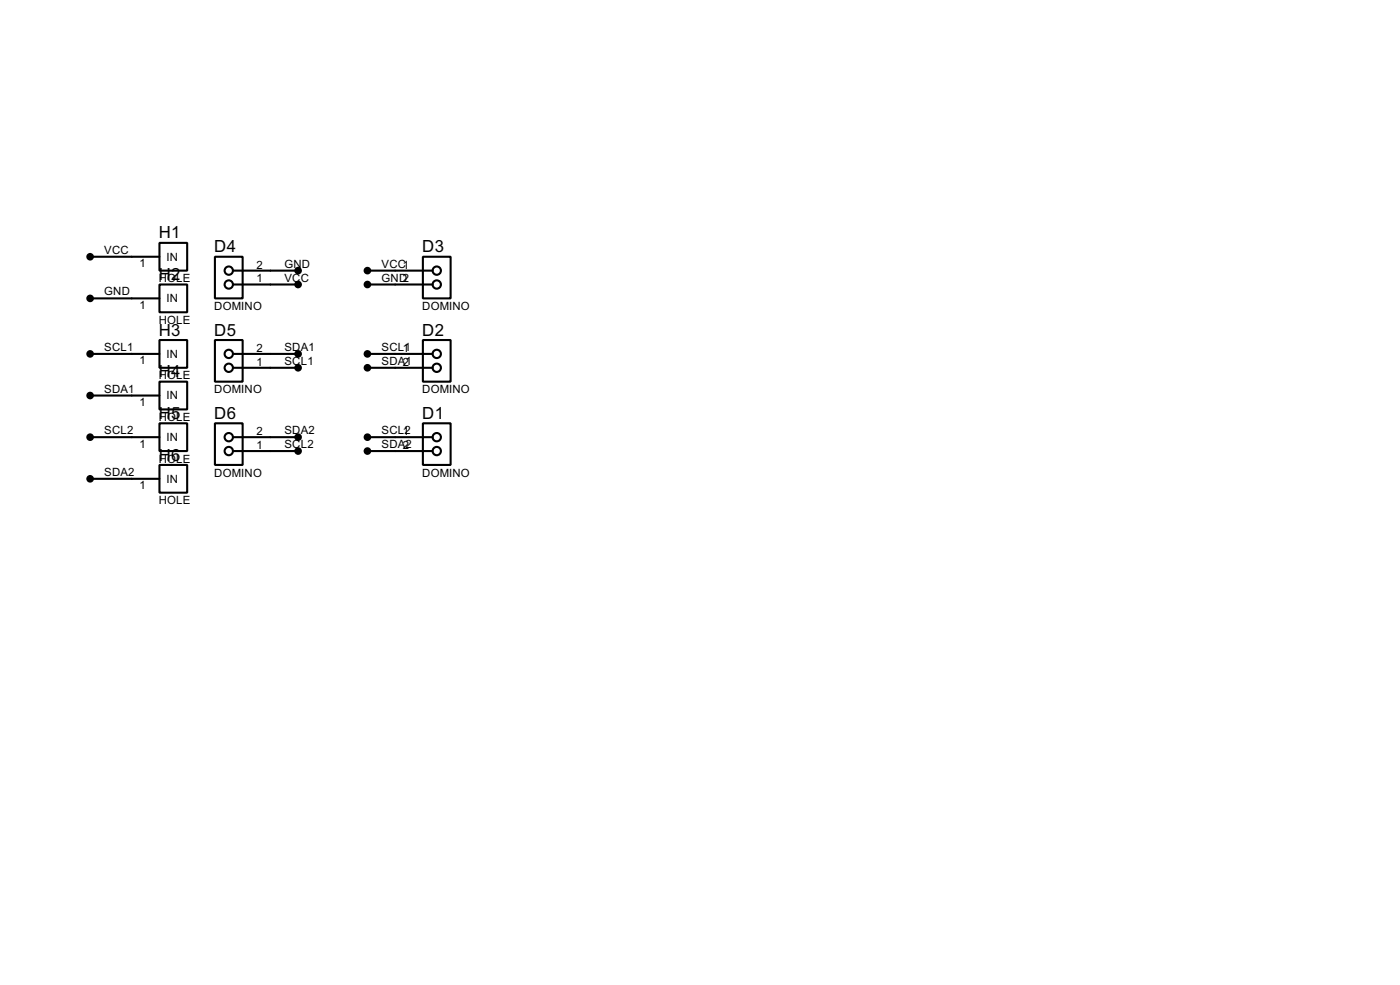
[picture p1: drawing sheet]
<svg xmlns="http://www.w3.org/2000/svg" width="256mm" height="180mm" viewBox="0 0 256 180" stroke-linecap="round" stroke-linejoin="round" font-family="sans-serif">
<g fill="none" stroke="#000" stroke-width=".38">
<path d="M16.5 47h12.7M16.5 54.6h12.7M29.2 44.4h5.1v5.1h-5.1zM29.2 52.1h5.1v5h-5.1zM39.4 47h5v7.6h-5zM42.7 52.1h11.9M42.7 49.5h11.9M67.3 52.1h11.9M67.3 49.5h11.9M77.5 47h5v7.6h-5zM16.5 64.8h12.7M16.5 72.4h12.7"/>
<path d="M29.2 62.2h5.1v5.1h-5.1zM29.2 69.8h5.1v5.1h-5.1zM29.2 77.5h5.1v5h-5.1zM39.4 62.2h5v7.6h-5zM39.4 77.5h5v7.6h-5zM42.7 64.8h11.9M42.7 67.3h11.9M67.3 64.8h11.9M67.3 67.3h11.9M77.5 77.5h5v7.6h-5zM77.5 62.2h5v7.6h-5zM16.5 80h12.7"/>
<path d="M16.5 87.6h12.7M29.2 85.1h5.1v5.1h-5.1zM42.7 80h11.9M42.7 82.5h11.9M67.3 80h11.9M67.3 82.5h11.9"/>
<circle cx="41.9" cy="52.1" r=".76"/>
<circle cx="41.9" cy="49.5" r=".76"/>
<circle cx="80" cy="52.1" r=".76"/>
<circle cx="80" cy="49.5" r=".76"/>
<circle cx="41.9" cy="67.3" r=".76"/>
<circle cx="41.9" cy="64.8" r=".76"/>
<circle cx="80" cy="67.3" r=".76"/>
<circle cx="80" cy="64.8" r=".76"/>
<circle cx="41.9" cy="82.6" r=".76"/>
<circle cx="41.9" cy="80" r=".76"/>
<circle cx="80" cy="80" r=".76"/>
<circle cx="80" cy="82.6" r=".76"/>
</g>
<g fill="#000" stroke="#000" stroke-width=".38">
<circle cx="16.5" cy="47" r=".51"/>
<circle cx="16.5" cy="54.6" r=".51"/>
<circle cx="54.6" cy="49.5" r=".51"/>
<circle cx="54.6" cy="52.1" r=".51"/>
<circle cx="67.3" cy="52.1" r=".51"/>
<circle cx="67.3" cy="49.5" r=".51"/>
<circle cx="16.5" cy="72.4" r=".51"/>
<circle cx="16.5" cy="64.8" r=".51"/>
<circle cx="54.6" cy="67.3" r=".51"/>
<circle cx="54.6" cy="64.8" r=".51"/>
<circle cx="67.3" cy="64.8" r=".51"/>
<circle cx="67.3" cy="67.3" r=".51"/>
<circle cx="16.5" cy="80" r=".51"/>
<circle cx="16.5" cy="87.6" r=".51"/>
<circle cx="54.6" cy="82.5" r=".51"/>
<circle cx="54.6" cy="80" r=".51"/>
<circle cx="67.3" cy="80" r=".51"/>
<circle cx="67.3" cy="82.5" r=".51"/>
</g>
<g font-size="3.4">
<text x="29.1" y="43.6">H1</text>
<text x="39.3" y="46.2">D4</text>
<text x="77.4" y="46.2">D3</text>
<text x="29.1" y="51.3">H2</text>
<text x="29.1" y="61.4">H3</text>
<text x="39.3" y="61.4">D5</text>
<text x="77.4" y="61.4">D2</text>
<text x="29.1" y="69">H4</text>
<text x="29.1" y="76.7">H5</text>
<text x="39.3" y="76.7">D6</text>
<text x="77.4" y="76.7">D1</text>
<text x="29.1" y="84.3">H6</text>
</g>
<g font-size="2.3">
<text x="19.1" y="46.4">VCC</text>
<text x="30.5" y="47.7">IN</text>
<text x="25.5" y="48.9">1</text>
<text x="29.1" y="51.6">HOLE</text>
<text x="47" y="51.7">1</text>
<text x="47" y="49.1">2</text>
<text x="52.1" y="51.5">VCC</text>
<text x="52.1" y="49">GND</text>
<text x="69.9" y="49">VCC1</text>
<text x="69.9" y="51.5">GND2</text>
<text x="19.1" y="54.1">GND</text>
<text x="25.5" y="56.5">1</text>
<text x="29.1" y="59.3">HOLE</text>
<text x="30.5" y="55.3">IN</text>
<text x="39.2" y="56.7">DOMINO</text>
<text x="77.3" y="56.7">DOMINO</text>
<text x="19.1" y="64.2">SCL1</text>
<text x="30.5" y="65.5">IN</text>
<text x="47" y="64.4">2</text>
<text x="52.1" y="64.2">SDA1</text>
<text x="69.9" y="64.2">SCL11</text>
<text x="19.1" y="71.8">SDA1</text>
<text x="25.5" y="66.7">1</text>
<text x="29.1" y="69.4">HOLE</text>
<text x="39.2" y="72">DOMINO</text>
<text x="47" y="66.9">1</text>
<text x="52.1" y="66.8">SCL1</text>
<text x="69.9" y="66.8">SDA21</text>
<text x="77.3" y="72">DOMINO</text>
<text x="25.5" y="74.3">1</text>
<text x="29.1" y="77">HOLE</text>
<text x="30.5" y="73.1">IN</text>
<text x="19.1" y="79.5">SCL2</text>
<text x="25.5" y="81.9">1</text>
<text x="30.5" y="80.7">IN</text>
<text x="47" y="82.2">1</text>
<text x="47" y="79.6">2</text>
<text x="52.1" y="79.5">SDA2</text>
<text x="52.1" y="82">SCL2</text>
<text x="69.9" y="79.5">SCL12</text>
<text x="69.9" y="82">SDA22</text>
<text x="19.1" y="87.1">SDA2</text>
<text x="25.5" y="89.5">1</text>
<text x="29.1" y="84.7">HOLE</text>
<text x="30.5" y="88.3">IN</text>
<text x="39.2" y="87.2">DOMINO</text>
<text x="77.3" y="87.2">DOMINO</text>
<text x="29.1" y="92.2">HOLE</text>
</g>
</svg>
